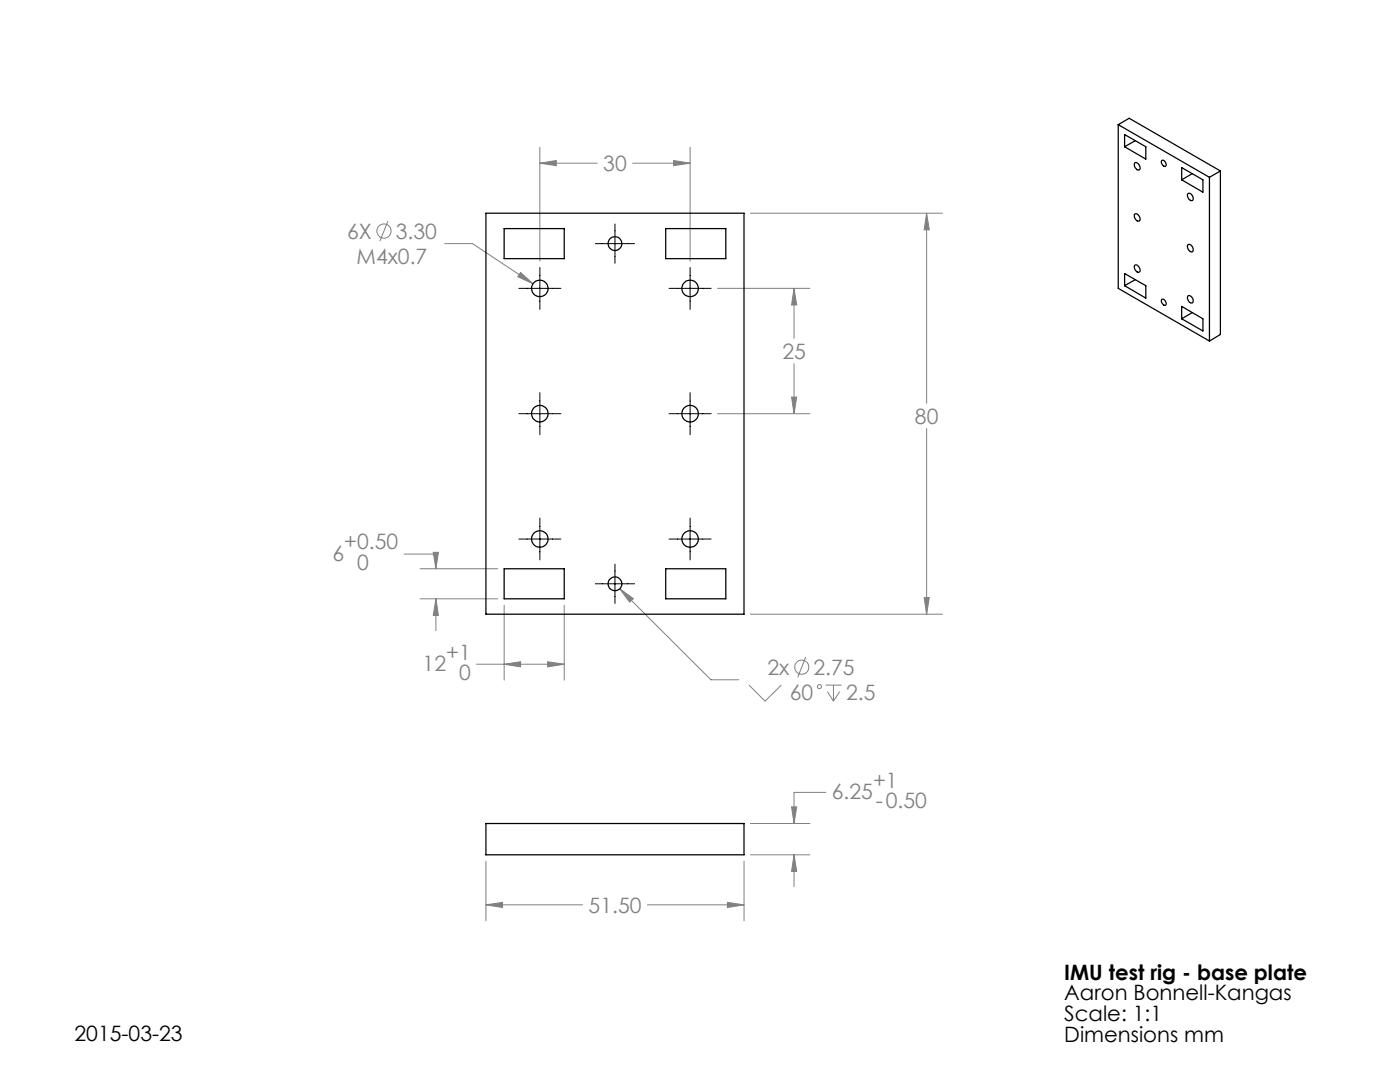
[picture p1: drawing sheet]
<svg xmlns="http://www.w3.org/2000/svg" width="279mm" height="216mm" viewBox="0 0 279 216" stroke-linecap="round" stroke-linejoin="round" font-family="sans-serif">
<g fill="none" stroke="#808080" stroke-width=".2">
<path d="M107.7 29.4v22.7M107.7 32.6h11.5M107.7 32.6l3.3-.6v1.1zM126.3 32.6h11.4M134.4 32l3.3 .6-3.3 .5zM137.7 29.4v22.7M77.4 44.1l-1.6 4M88.8 48.6h5.5l12.1 8M103.9 54.4l2.5 2.2-3.1-1.4zM143.2 57.5h18.4M149.8 42.5h38.3M158.5 57.5v10"/>
<path d="M158.5 57.5l.5 3.4h-1zM184.9 42.5v38M184.9 42.5l.6 3.4h-1.1zM158 79.2h1l-.5 3.3zM158.5 72.6v9.9M143.2 82.5h18.4M184.9 85.5v37.1M80.6 110.6h6.4v2.9M83.8 113.5h15.5M83.8 119.5h15.5M86.5 110.2h1l-.5 3.3zM87 119.5l.5 3.3h-1z"/>
<path d="M87 119.5v6.3M123.7 117.5l18.2 18.1h5.5M123.7 117.5l2.7 2-.7 .7zM184.4 119.2h1.1l-.6 3.4zM95.1 132.5h17.5M100.6 120.8v14.9M100.6 132.5l3.3-.5v1.1zM109.3 132l3.3 .5-3.3 .6zM112.6 120.8v14.9M149.5 136.7l3.2 3.2 3.2-3.2M149.8 122.6h38.3M160.8 131.1l-1.6 4"/>
<path d="M164.7 136.7h3.3M165.1 138l1.2 1.9M166.3 136.7v3.2M167.6 138l-1.3 1.9M164.8 158.1h-6.3v6.2M97 171.8v11.9M148.5 171.8v11.9M149.8 164.3h11.8M149.8 170.6h11.8M158 161h1l-.5 3.3zM158.5 170.6v6.3M158.5 170.6l.5 3.3h-1z"/>
<path d="M97 180.6h19.3M97 180.6l3.3-.5v1zM129.2 180.6h19.3M145.2 180.1l3.3 .5-3.3 .5z"/>
<circle cx="76.6" cy="46.1" r="1.42"/>
<circle cx="160" cy="133.1" r="1.42"/>
<circle cx="163.5" cy="137" r=".41"/>
</g>
<g fill="none" stroke="#000" stroke-width=".2">
<path d="M103.5 57.5h8.4M107.7 53.4v8.3M118.8 48.6h7.8M122.7 44.7v7.8M133.5 57.5h8.4M137.7 53.4v8.3M107.7 78.4v8.3M137.7 78.4v8.3M103.5 82.5h8.4M133.5 82.5h8.4M103.5 107.6h8.4M107.7 103.4v8.3"/>
<path d="M118.8 116.5h7.8M122.7 112.6v7.8M133.5 107.6h8.4M137.7 103.4v8.3"/>
</g>
<path d="M158 161h1l-.5 3.3zM158.5 170.6l.5 3.3h-1zM97 180.6l3.3-.5v1zM145.2 180.1l3.3 .5-3.3 .5zM184.4 119.2h1.1l-.6 3.4zM184.9 42.5l.6 3.4h-1.1zM158.5 57.5l.5 3.4h-1zM158 79.2h1l-.5 3.3zM103.9 54.4l-.6 .8 3.1 1.4zM123.7 117.5l2 2.7 .7-.7zM100.6 132.5l3.3-.5v1.1zM109.3 132l3.3 .5-3.3 .6zM86.5 110.2h1l-.5 3.3zM87 119.5l.5 3.3h-1zM107.7 32.6l3.3-.6v1.1zM134.4 32l3.3 .6-3.3 .5z" fill="#808080"/>
<g fill="none" stroke="#000" stroke-width=".25">
<path d="M223.2 24.9l18.2 10.5M223.2 24.9v32.6l18.2 10.6M223.2 24.9l2.2-1.3 18.2 10.5M224.4 26.8l4.3 2.5v2.5l-4.3-2.5zM226.5 32.5a.9 .9 0 0 1 .9 .4 .9 .9 0 0 1-.1 1h-.2a1.04 1.04 0 0 1-.6-1.4zM226.6 28.1l-2.2 1.2M231.9 32a.71 .71 0 0 1 .7 .4 .71 .71 0 0 1-.1 .8h-.1a.89 .89 0 0 1-.5-1.2zM235.8 33.4l4.3 2.5v2.4l-4.3-2.4zM237 38.7a.78 .78 0 0 1 .9 .1 .78 .78 0 0 1 .2 .8 .42 .42 0 0 1-.3 .5 .42 .42 0 0 1-.5-.3 1.03 1.03 0 0 1-.3-1.1zM237.9 34.6l-2.1 1.3M241.4 35.4v32.7M243.6 34.1v32.6l-2.2 1.4"/>
<path d="M243.6 34.1l-2.2 1.3M97 42.5h51.5v80.1h-51.5zM100.6 45.6h12v6h-12zM132.9 45.6h12v6h-12zM224.4 54.6l4.3 2.4v2.5l-4.3-2.5zM226.4 42.8a.76 .76 0 0 1 1.1 .7 .46 .46 0 0 1-.3 .7 .46 .46 0 0 1-.6-.5l-.2-.4zM226.4 53a.76 .76 0 0 1 1.1 .8 .46 .46 0 0 1-.3 .6 .46 .46 0 0 1-.6-.5l-.2-.5zM226.6 55.8l-2.2 1.2M231.9 59.7a.76 .76 0 0 1 .7 .4 .76 .76 0 0 1 0 .8 .84 .84 0 0 1-.7-1.2zM237.1 48.8a.88 .88 0 0 1 .9 .5 .88 .88 0 0 1-.1 1 1.04 1.04 0 0 1-.8-1.5zM237.2 59a.91 .91 0 0 1 .8 .5 .91 .91 0 0 1-.1 1 .98 .98 0 0 1-.7-1.5zM235.8 61.1l4.3 2.5v2.4l-4.3-2.4z"/>
<path d="M237.9 62.4l-2.1 1.2M100.6 113.5h12v6h-12zM132.9 113.5h12v6h-12zM97 164.3h51.5v6.3h-51.5z"/>
<circle cx="107.7" cy="57.6" r="1.65"/>
<circle cx="122.7" cy="48.6" r="1.39"/>
<circle cx="137.7" cy="57.6" r="1.65"/>
<circle cx="107.7" cy="82.6" r="1.66"/>
<circle cx="137.7" cy="82.6" r="1.66"/>
<circle cx="107.7" cy="107.5" r="1.65"/>
<circle cx="122.7" cy="116.5" r="1.38"/>
<circle cx="137.7" cy="107.5" r="1.65"/>
</g>
<g font-size="4.2" fill="#808080">
<text x="120.4" y="34.1">30</text>
<text x="69.3" y="47.6">6X</text>
<text x="79" y="47.6">3.30</text>
<text x="71.2" y="52.7">M4x0.7</text>
<text x="156.2" y="71.6">25</text>
<text x="182.6" y="84.6">80</text>
<text x="66.4" y="111.9">6</text>
<text x="68.7" y="109.6">+0.50</text>
<text x="71.3" y="113.7">0</text>
<text x="89" y="131.6">+1</text>
<text x="84.3" y="133.9">12</text>
<text x="91.6" y="135.7">0</text>
<text x="153.2" y="134.7">2x</text>
<text x="162.4" y="134.7">2.75</text>
<text x="157.6" y="139.7">60</text>
<text x="168.8" y="139.7">2.5</text>
<text x="166" y="159.4">6.25</text>
<text x="174.2" y="157.2">+1</text>
<text x="174.8" y="161.3">-0.50</text>
<text x="117.5" y="182.1">51.50</text>
</g>
<g font-size="4.2">
<text x="212.4" y="195.5">IMU test rig - base plate</text>
<text x="212.4" y="199.6">Aaron Bonnell-Kangas</text>
<text x="212.4" y="203.8">Scale: 1:1</text>
<text x="14.9" y="207.7">2015-03-23</text>
<text x="212.4" y="208">Dimensions mm</text>
</g>
</svg>
